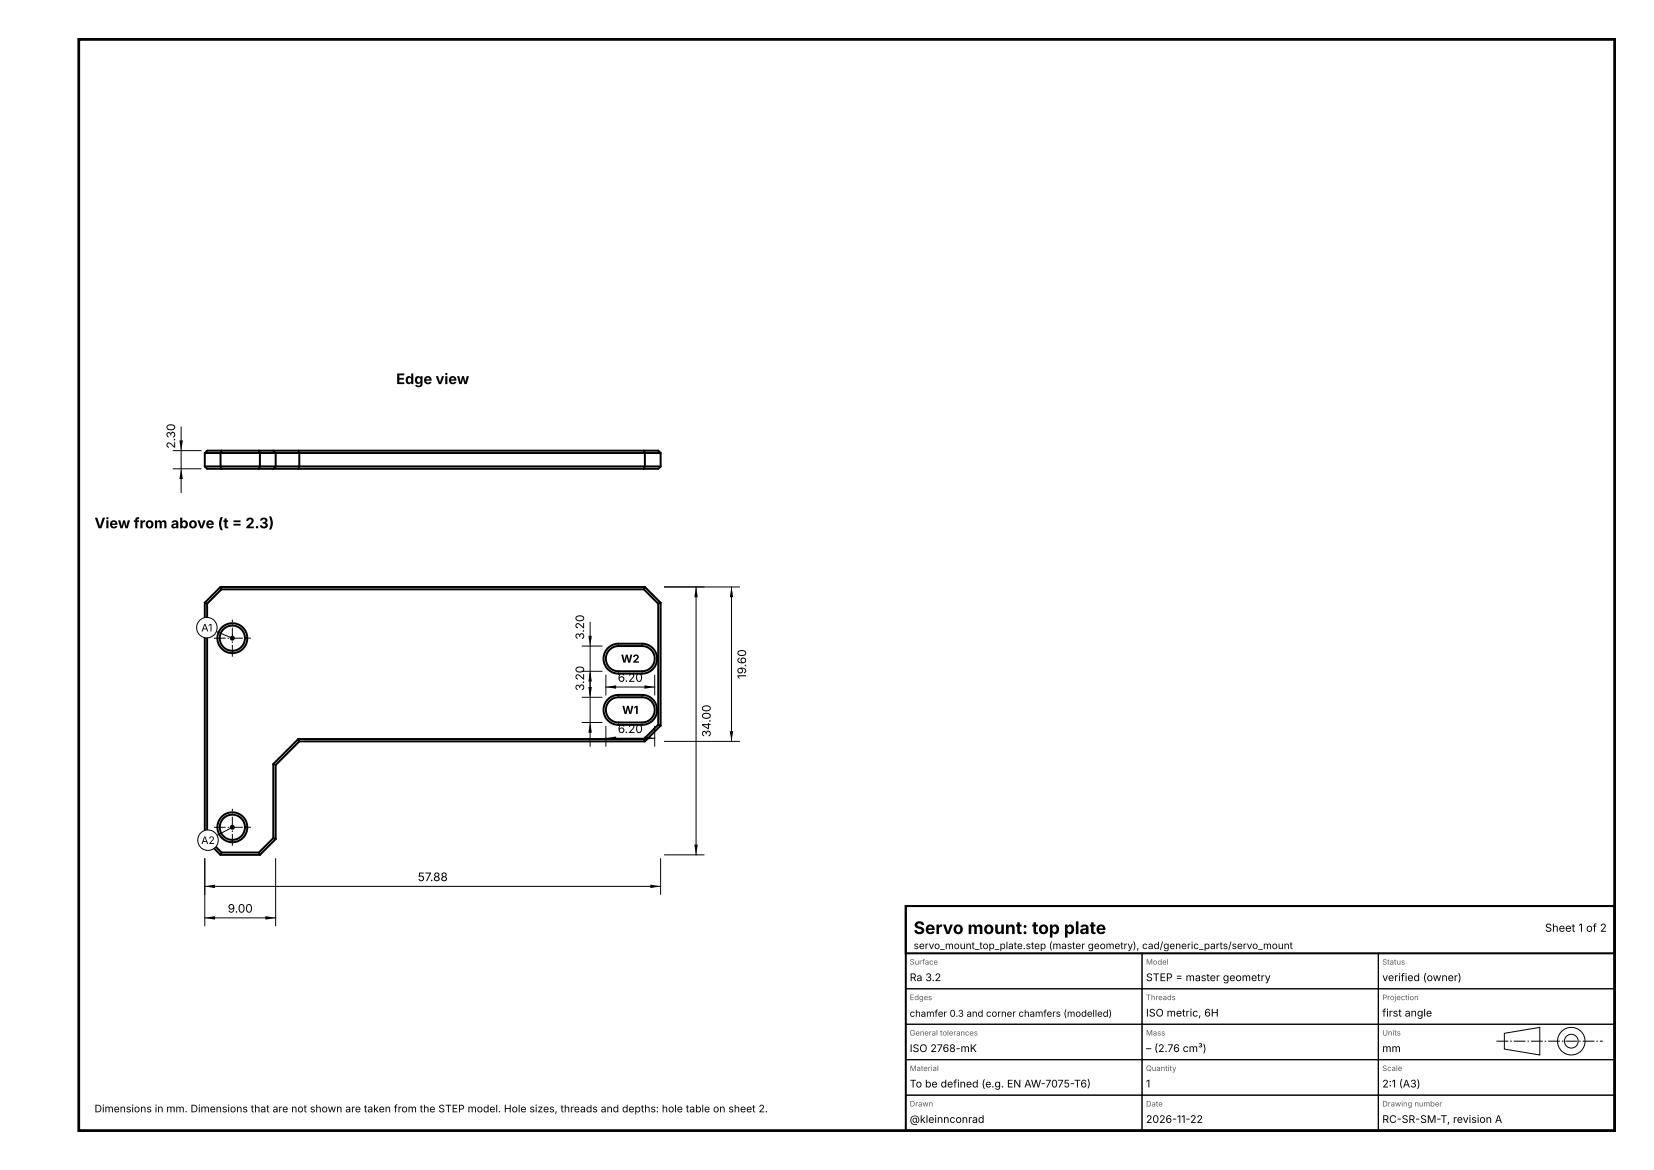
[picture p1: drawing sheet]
<svg xmlns="http://www.w3.org/2000/svg" width="420mm" height="297mm" viewBox="0 0 420 297" stroke-linecap="round" stroke-linejoin="round" font-family="sans-serif">
<path d="M157 163.4v.6M157 170.4v.6M157 176.4v.6M163 163.4v.6M163 170.4v.6M163 176.4v.6M157 183.4v.6M163 183.4v.6" fill="none" stroke="#737373" stroke-width=".25"/>
<g fill="none" stroke="#000" stroke-width=".5">
<path d="M52 115v3.4M52 115h115.7M52 118.4h115.7M52 118.4l.6 .6h114.6l.5-.6M52 115l.6-.6h114.6l.5 .6M56.2 114.4l-.2 .6v3.4l.2 .6M65.8 114.4l.2 .6v3.4l-.2 .6M69.4 114.4l.6 .6v3.4l-.6 .6M75.8 114.4l.2 .6v3.4l-.2 .6M163.5 114.4l.2 .6v3.4l-.2 .6M167.7 115v3.4M52 153v60"/>
<path d="M52 153l.6 .2M52.6 153.2v59.6M56 149l-4 4M56 149l.2 .6M56 149h107.7M56.2 149.6h107.3M56.2 149.6l-3.6 3.6M163.5 149.6l3.7 3.6M163.7 149l-.2 .6M163.7 149l4 4M167.2 153.2v30.8M167.7 153l-.5 .2"/>
<path d="M167.7 153v31.2M154.3 164.6a3.8 3.8 0 0 1 2.7-1.2h6a3.8 3.8 0 0 1 3.9 3.8 3.8 3.8 0 0 1-3.9 3.8h-6a3.8 3.8 0 0 1-3.4-2.3 3.8 3.8 0 0 1 .7-4.1zM154.5 177.4a3.8 3.8 0 0 1 2.5-1h6a3.8 3.8 0 0 1 3.9 3.8 3.8 3.8 0 0 1-3.9 3.8h-6a3.8 3.8 0 0 1-3.5-2.4 3.8 3.8 0 0 1 1-4.2zM154.8 177.9a3.2 3.2 0 0 1 2.2-.9h6a3.2 3.2 0 0 1 3.3 3.2 3.2 3.2 0 0 1-3.3 3.2h-6a3.2 3.2 0 0 1-2.9-2 3.2 3.2 0 0 1 .7-3.5zM154.8 164.9a3.2 3.2 0 0 1 2.2-.9h6a3.2 3.2 0 0 1 3.3 3.2 3.2 3.2 0 0 1-3.3 3.2h-6a3.2 3.2 0 0 1-2.9-2 3.2 3.2 0 0 1 .7-3.5zM69.4 194v18.8M69.4 194l.6 .2M70 194.2v18.8M75.8 187.6l-6.4 6.4M75.8 187.6h87.7M75.8 187.6l.2 .6M76 188.2l-6 6"/>
<path d="M76 188.2h87.7M163.5 187.6l.2 .6M167.2 184l-3.7 3.6M167.2 184l.5 .2M167.7 184.2l-4 4M52 213l4 4M52.6 212.8l-.6 .2M52.6 212.8l3.6 3.6M56 217h10M56.2 216.4l-.2 .6M56.2 216.4h9.6M65.8 216.4l.2 .6"/>
<path d="M69.4 212.8l-3.6 3.6M69.4 212.8l.6 .2M70 213l-4 4"/>
<circle cx="59" cy="162" r="3.2"/>
<circle cx="59" cy="162" r="3.8"/>
<circle cx="59" cy="210" r="3.8"/>
<circle cx="59" cy="210" r="3.2"/>
</g>
<path d="M54.3 162h9.4M59 166.7v-9.4M54.3 210h9.4M59 214.7v-9.4M380 264.3h27" fill="none" stroke="#000" stroke-width=".25" stroke-dasharray="3 .5 .4 .5" stroke-linecap="butt"/>
<g fill="none" stroke="#000" stroke-width=".25">
<path d="M44 119h7M44 114.4h7M46 108.4v16.6M149.9 158v31.4M168.8 149h18.9M176.7 149v68M185.8 149v39.2M54.9 160.3l4.1 1.7M147.8 177h5.1M147.8 170.4h5.1M147.8 164h5.1M153.8 171.4v5"/>
<path d="M153.8 174.4h12.5M166.3 171.4v5M147.8 183.4h5.1M153.8 184.4v5M153.8 187.4h12.5M166.3 184.4v5M168.8 188.2h18.9M52 218v17M59 210l-3.9 2.1M70 218v17M167.7 218v9M168.8 217h9.9"/>
<path d="M52 225h115.7M52 233h18"/>
</g>
<path d="M46 119l.4 2.6h-.8zM45.6 111.8h.8l-.4 2.6zM176.7 149l.5 2.6h-.9zM176.3 214.4h.9l-.5 2.6zM52 225l2.6-.4v.8zM165.1 224.6l2.6 .4-2.6 .4z" fill="#000"/>
<circle cx="59" cy="162" r=".45" fill="#000" stroke="#000" stroke-width=".35"/>
<circle cx="52.5" cy="159.3" r="2.6" fill="#fff" stroke="#000" stroke-width=".25"/>
<circle cx="59" cy="210" r=".45" fill="#000" stroke="#000" stroke-width=".35"/>
<circle cx="52.8" cy="213.3" r="2.6" fill="#fff" stroke="#000" stroke-width=".25"/>
<path d="M185.8 149l.4 2.6h-.9zM149.4 174.4h.9l-.4 2.6zM149.9 170.4l.4 2.6h-.9zM149.4 161.4h.9l-.4 2.6zM153.8 174.4l2.7-.4v.8zM163.7 174l2.6 .4-2.6 .4zM149.9 183.4l.4 2.6h-.9zM153.8 187.4l2.7-.4v.8zM163.7 187l2.6 .4-2.6 .4zM185.3 185.6h.9l-.4 2.6zM52 233l2.6-.4v.8zM67.4 232.6l2.6 .4-2.6 .4z" fill="#000"/>
<path d="M20 10h390v277h-390z" fill="none" stroke="#000" stroke-width=".7" stroke-linecap="butt"/>
<g fill="none" stroke="#000" stroke-width=".25">
<path d="M230 251h60v9h-60zM230 242h60v9h-60zM290 251h60v9h-60zM290 242h60v9h-60zM350 251h60v9h-60zM350 242h60v9h-60zM230 278h60v9h-60zM230 269h60v9h-60zM230 260h60v9h-60zM290 278h60v9h-60zM290 269h60v9h-60zM290 260h60v9h-60z"/>
<path d="M350 278h60v9h-60zM350 269h60v9h-60zM350 260h60v9h-60zM382 262.3l9-1.5v7l-9-1.5z"/>
<circle cx="399" cy="264.3" r="1.75"/>
<circle cx="399" cy="264.3" r="3.5"/>
</g>
<path d="M230 230h180v12h-180zM230 230h180v57h-180z" fill="none" stroke="#000" stroke-width=".5"/>
<text font-size="4.4" x="232" y="237.1">Servo mount: top plate</text>
<g font-size="3.7">
<text x="100.6" y="97.5">Edge view</text>
<text x="24" y="134.1">View from above (t = 2.3)</text>
</g>
<g font-size="3">
<text x="44.5" y="113.9" transform="rotate(-90 44.5 113.9)">2.30</text>
<text x="148.3" y="162.4" transform="rotate(-90 148.3 162.4)">3.20</text>
<text x="156.9" y="173.1">6.20</text>
<text x="189.5" y="172.4" transform="rotate(-90 189.5 172.4)">19.60</text>
<text x="148.3" y="175.4" transform="rotate(-90 148.3 175.4)">3.20</text>
<text x="156.9" y="186.1">6.20</text>
<text x="180.5" y="187.1" transform="rotate(-90 180.5 187.1)">34.00</text>
<text x="106" y="223.7">57.88</text>
<text x="57.8" y="231.7">9.00</text>
</g>
<g font-size="2.8">
<text x="157.7" y="168.2">W2</text>
<text x="158" y="181.2">W1</text>
<text x="392.3" y="236.5">Sheet 1 of 2</text>
</g>
<g font-size="2.7">
<text x="231" y="249.1">Ra 3.2</text>
<text x="291" y="249.1">STEP = master geometry</text>
<text x="351" y="249.1">verified (owner)</text>
<text x="291" y="258.1">ISO metric, 6H</text>
<text x="351" y="258.1">first angle</text>
<text x="231" y="267.1">ISO 2768-mK</text>
<text x="291" y="267.1">– (2.76 cm³)</text>
<text x="351" y="267.1">mm</text>
<text x="231" y="276.1">To be defined (e.g. EN AW-7075-T6)</text>
<text x="291" y="276.1">1</text>
<text x="351" y="276.1">2:1 (A3)</text>
<text x="231" y="285.1">@kleinnconrad</text>
<text x="291" y="285.1">2026-11-22</text>
<text x="351" y="285.1">RC-SR-SM-T, revision A</text>
</g>
<g font-size="2.6">
<text x="51.1" y="160.3">A1</text>
<text x="51.1" y="214.2">A2</text>
<text x="24" y="282.4">Dimensions in mm. Dimensions that are not shown are taken from the STEP model. Hole sizes, threads and depths: hole table on sheet 2.</text>
</g>
<text font-size="2.5" x="232" y="240.9">servo_mount_top_plate.step (master geometry), cad/generic_parts/servo_mount</text>
<text font-size="2.4" x="231" y="258.1">chamfer 0.3 and corner chamfers (modelled)</text>
<g font-size="1.9" fill="#595959">
<text x="231" y="244.9">Surface</text>
<text x="291" y="244.9">Model</text>
<text x="351" y="244.9">Status</text>
<text x="231" y="253.9">Edges</text>
<text x="291" y="253.9">Threads</text>
<text x="351" y="253.9">Projection</text>
<text x="231" y="262.9">General tolerances</text>
<text x="291" y="262.9">Mass</text>
<text x="351" y="262.9">Units</text>
<text x="231" y="271.9">Material</text>
<text x="291" y="271.9">Quantity</text>
<text x="351" y="271.9">Scale</text>
<text x="231" y="280.9">Drawn</text>
<text x="291" y="280.9">Date</text>
<text x="351" y="280.9">Drawing number</text>
</g>
</svg>
